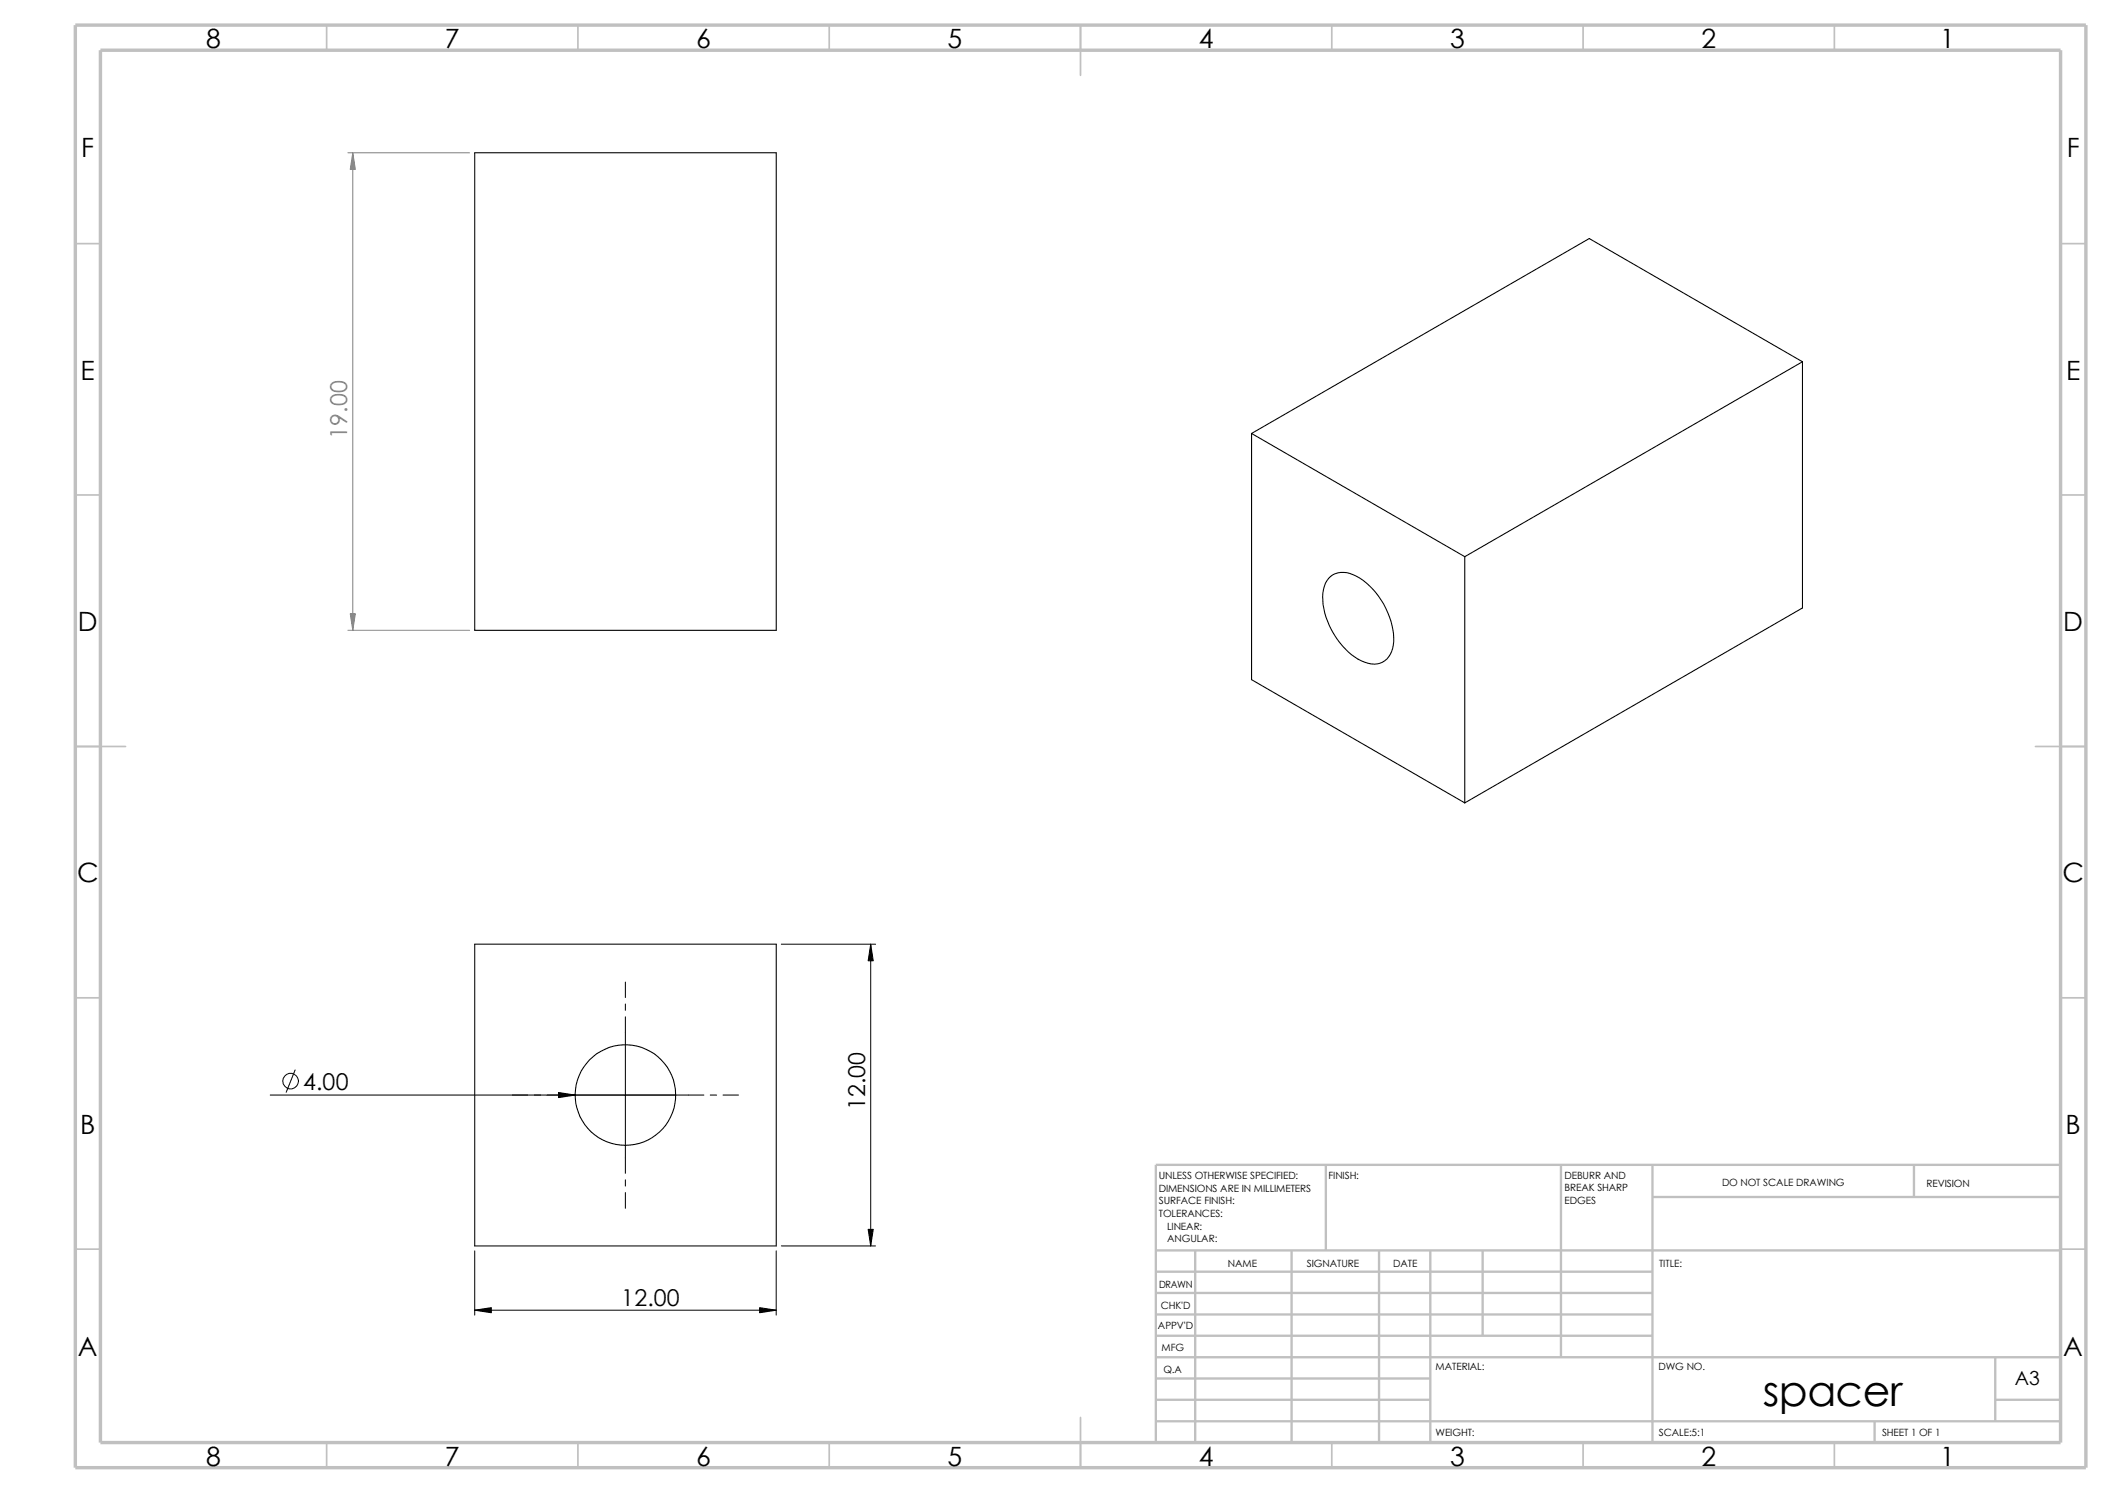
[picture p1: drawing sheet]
<svg xmlns="http://www.w3.org/2000/svg" width="420mm" height="297mm" viewBox="0 0 420 297" stroke-linecap="round" stroke-linejoin="round" font-family="sans-serif">
<g fill="none" stroke="#c0c0c0" stroke-width=".34">
<path d="M65 5v5M115 5v5M165 5v5M215 5v10M265 5v5M315 5v5M365 5v5M15 48.5h5M410 48.5h5M15 98.5h5M410 98.5h5M15 148.5h10"/>
<path d="M405 148.5h10M15 198.5h5M410 198.5h5M15 248.5h5M410 248.5h5M65 287v5M115 287v5M165 287v5M215 282v10M265 287v5M315 287v5M365 287v5"/>
</g>
<g fill="none" stroke="#c0c0c0" stroke-width=".47">
<path d="M263.8 231.7v17.1M310.6 231.7v38.3M328.8 231.7v55.3M328.8 238.1h81.2M380.8 231.7v6.4M410 231.7h-180v55.3M230 248.8h180M230 253h98.8M230 257.2h98.8M237.8 248.8v38.2M257 248.8v38.2M274.4 248.8v38.2"/>
<path d="M284.6 248.8v38.2M295 248.8v16.9M230 261.5h98.8M230 265.7h98.8M230 270h180M230 274.2h54.6M230 278.5h54.6M397 278.5h13M397 270v12.7M230 282.7h180M373 282.7v4.3"/>
</g>
<path d="M15 5h400v287h-400zM20 10h390v277h-390z" fill="none" stroke="#c0c0c0" stroke-width=".68" stroke-linecap="butt"/>
<g fill="none" stroke="#000" stroke-width=".21">
<path d="M94.4 30.4h60v95h-60zM358.6 72v48.9l-67.2 38.8M358.6 72l-67.2 38.7M358.6 72l-42.4-24.5-67.2 38.7M249 86.2v49l42.4 24.5M249 86.2l42.4 24.5M264.7 114.7a4.5 4.5 0 0 1 5.2-.1 15 15 0 0 1 7.3 13.8 3.9 3.9 0 0 1-5.7 3.3 14.7 14.7 0 0 1-7.9-9.7 8.5 8.5 0 0 1 .4-6.5zM291.4 110.7v49M94.4 187.8h60v60.1h-60z"/>
<circle cx="124.4" cy="217.8" r="10"/>
</g>
<path d="M69.2 30.4h24.2M70.2 30.4v95M69.2 125.4h24.2" fill="none" stroke="#808080" stroke-width=".2"/>
<g fill="#808080" stroke="#808080" stroke-width=".2">
<path d="M69.7 122.1h1l-.5 3.3z"/>
<path d="M70.2 30.4l.5 3.3h-1z"/>
</g>
<g fill="none" stroke="#000" stroke-width=".2">
<path d="M124.4 195.4v3.1M124.4 199.7v1.3M155.4 187.8h18.8M173.2 187.8v60.1M53.8 217.8h86.2M58.7 212.9l-1.8 4.4M124.4 202.3v31.1M141.3 217.8h1.3M143.8 217.8h3.1M124.4 234.7v1.3M124.4 237.2v3.2M94.4 248.8v12.8"/>
<path d="M154.4 248.8v12.8M155.4 247.9h18.8M94.4 260.6h60"/>
<circle cx="57.8" cy="215.1" r="1.56"/>
</g>
<path d="M173.2 187.8l.5 3.3h-1zM111.1 217.3l3.3 .5-3.3 .6zM172.7 244.6h1l-.5 3.3zM94.4 260.6l3.3-.5v1.1zM151.1 260.1l3.3 .5-3.3 .6z" fill="#000" stroke="#000" stroke-width=".2"/>
<text font-size="8.5" x="350.7" y="279.7">spacer</text>
<g font-size="5.3">
<text x="41" y="9.6">8</text>
<text x="88.5" y="9.6">7</text>
<text x="138.5" y="9.6">6</text>
<text x="188.5" y="9.6">5</text>
<text x="238.5" y="9.6">4</text>
<text x="288.5" y="9.6">3</text>
<text x="338.5" y="9.6">2</text>
<text x="386" y="9.6">1</text>
<text x="16.2" y="31.3">F</text>
<text x="411.2" y="31.3">F</text>
<text x="16" y="75.6">E</text>
<text x="411" y="75.6">E</text>
<text x="15.5" y="125.6">D</text>
<text x="410.5" y="125.6">D</text>
<text x="15.3" y="175.6">C</text>
<text x="410.3" y="175.6">C</text>
<text x="16" y="225.6">B</text>
<text x="411" y="225.6">B</text>
<text x="15.5" y="269.8">A</text>
<text x="410.5" y="269.8">A</text>
<text x="41" y="291.6">8</text>
<text x="88.5" y="291.6">7</text>
<text x="138.5" y="291.6">6</text>
<text x="188.5" y="291.6">5</text>
<text x="238.5" y="291.6">4</text>
<text x="288.5" y="291.6">3</text>
<text x="338.5" y="291.6">2</text>
<text x="386" y="291.6">1</text>
</g>
<text font-size="4.6" fill="#808080" x="69.1" y="87.3" transform="rotate(-90 69.1 87.3)">19.00</text>
<g font-size="4.6">
<text x="60.3" y="216.9">4.00</text>
<text x="172.1" y="220.9" transform="rotate(-90 172.1 220.9)">12.00</text>
<text x="123.6" y="259.7">12.00</text>
</g>
<text font-size="3.9" x="400.9" y="275.5">A3</text>
<g font-size="2">
<text x="230.5" y="234.6">UNLESS OTHERWISE SPECIFIED:</text>
<text x="230.5" y="237.1">DIMENSIONS ARE IN MILLIMETERS</text>
<text x="230.5" y="239.6">SURFACE FINISH:</text>
<text x="264.3" y="234.6">FINISH:</text>
<text x="311.3" y="239.5">EDGES</text>
<text x="311.3" y="234.5">DEBURR AND</text>
<text x="311.3" y="237">BREAK SHARP</text>
<text x="342.6" y="236">DO NOT SCALE DRAWING</text>
<text x="383.3" y="236.2">REVISION</text>
<text x="230.5" y="242.1">TOLERANCES:</text>
<text x="232.2" y="244.6">LINEAR:</text>
<text x="232.2" y="247.1">ANGULAR:</text>
<text x="260" y="252">SIGNATURE</text>
<text x="277.2" y="252">DATE</text>
<text x="330.1" y="252">TITLE:</text>
<text x="230.6" y="256.2">DRAWN</text>
<text x="244.3" y="252.1">NAME</text>
<text x="230.9" y="260.4">CHK'D</text>
<text x="230.4" y="264.5">APPV'D</text>
<text x="231.1" y="268.8">MFG</text>
<text x="231.5" y="273.1">Q.A</text>
<text x="285.6" y="272.5">MATERIAL:</text>
<text x="329.9" y="272.5">DWG NO.</text>
<text x="285.6" y="285.6">WEIGHT:</text>
<text x="330" y="285.6">SCALE:5:1</text>
<text x="374.4" y="285.6">SHEET 1 OF 1</text>
</g>
</svg>
